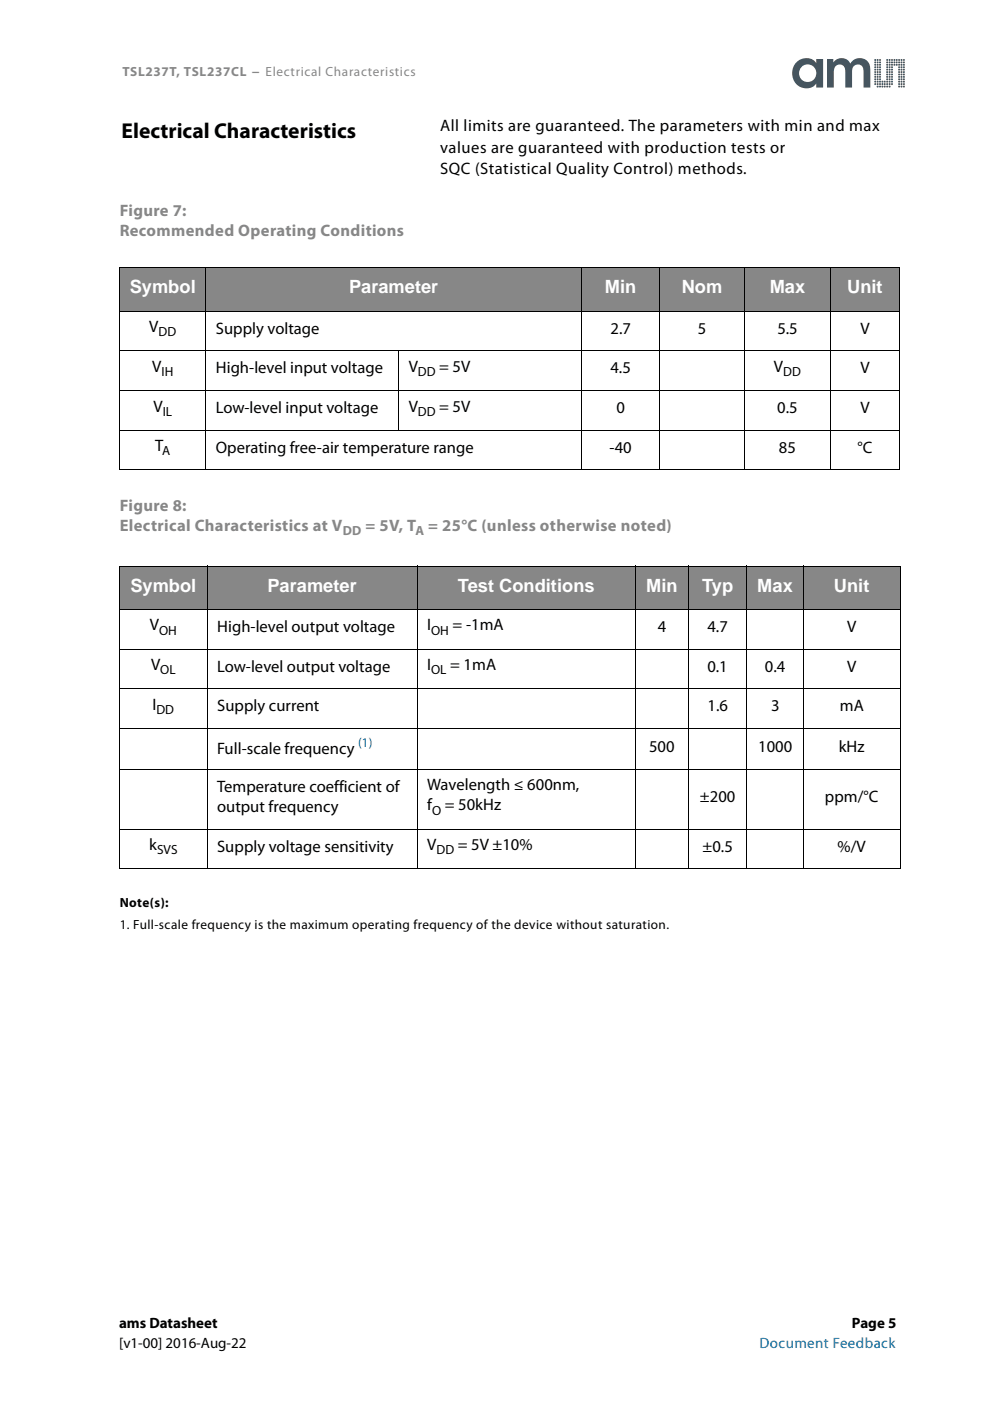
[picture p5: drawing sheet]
<svg xmlns="http://www.w3.org/2000/svg" width="210mm" height="297mm" viewBox="0 0 210 297" stroke-linecap="round" stroke-linejoin="round" font-family="sans-serif">
<g fill="#46555f">
<path d="M191.5 18.2h.3v.3h-.3z"/>
<path d="M191.5 17.7h.3v.3h-.3z"/>
<path d="M191.5 17.2h.3v.3h-.3z"/>
<path d="M191.5 16.6l.3 .1v.3l-.3-.1z"/>
<path d="M191.5 16.2h.3v.3l-.3-.1z"/>
<path d="M191.5 15.6h.3v.4l-.3-.1z"/>
<path d="M191.5 15.1h.3v.3h-.3z"/>
<path d="M191.5 14.6h.3v.3h-.3z"/>
<path d="M191.5 14.1h.3v.3h-.3z"/>
<path d="M191.5 13.6h.3v.3h-.3z"/>
<path d="M191.5 13.1h.3v.3h-.3z"/>
<path d="M191.5 12.6h.3v.3h-.3z"/>
<path d="M191 18.2h.3v.3h-.3z"/>
<path d="M191 17.7h.3v.3h-.3z"/>
<path d="M191 17.2h.3v.3h-.3z"/>
<path d="M191 16.7h.3v.3l-.3-.1z"/>
<path d="M191 16.2h.3v.3l-.3-.1z"/>
<path d="M191 15.6h.3v.3h-.3z"/>
<path d="M191 15.1h.3v.3h-.3z"/>
<path d="M191 14.6h.3v.3h-.3z"/>
<path d="M191 14.1h.3v.3h-.3z"/>
<path d="M191 13.6h.3v.3h-.3z"/>
<path d="M191 13.1h.3v.3h-.3z"/>
<path d="M191 12.6h.3v.3h-.3z"/>
<path d="M190.5 16.2h.3v.2h-.3z"/>
<path d="M190.5 15.6h.3v.3h-.3z"/>
<path d="M190.5 15.1h.3v.3h-.3z"/>
<path d="M190.5 14.6h.3v.3h-.3z"/>
<path d="M190.5 12.6h.3v.3l-.3-.1z"/>
<path d="M190.5 13.1h.3v.3h-.3z"/>
<path d="M190.5 13.6h.3v.3h-.3z"/>
<path d="M190.5 14.1h.3v.3h-.3z"/>
<path d="M190.5 16.7h.3v.3l-.3-.1z"/>
<path d="M190.5 17.2h.3v.3h-.3z"/>
<path d="M190.5 17.7h.3v.3h-.3z"/>
<path d="M190.5 18.2h.3v.3h-.3z"/>
<path d="M190 13.6h.3v.3h-.3z"/>
<path d="M190 13.1h.3v.3h-.3z"/>
<path d="M190 12.6h.3v.3h-.3z"/>
<path d="M189.5 13.6h.3v.3h-.3z"/>
<path d="M189.5 13.1h.3v.3h-.3z"/>
<path d="M189.5 12.6h.3v.3h-.3z"/>
<path d="M189 17.7h.3v.3h-.3z"/>
<path d="M189 17.2h.3v.3h-.3z"/>
<path d="M189 16.7h.3v.3l-.3-.1z"/>
<path d="M189 16.2h.3v.3l-.3-.1z"/>
<path d="M189 15.6h.3v.3h-.3z"/>
<path d="M189 15.1h.3v.3h-.3z"/>
<path d="M189 14.6h.3v.3h-.3z"/>
<path d="M189 14.1h.3v.3h-.3z"/>
<path d="M189 13.6h.3v.3h-.3z"/>
<path d="M189 13.1h.3v.3h-.3z"/>
<path d="M189 12.6h.3v.3h-.3z"/>
<path d="M188.5 16.2h.3v.2h-.3z"/>
<path d="M188.5 15.6h.3v.3h-.4z"/>
<path d="M188.5 15.1h.3v.3h-.4z"/>
<path d="M188.5 14.6h.2l.1 .3h-.3z"/>
<path d="M188.5 12.6h.3v.3l-.3-.1z"/>
<path d="M188.5 13.1h.3v.3h-.3z"/>
<path d="M188.5 13.6h.3v.3h-.3z"/>
<path d="M188.5 14.1h.3v.3h-.3z"/>
<path d="M188.5 16.7h.3v.3l-.3-.1z"/>
<path d="M188.5 17.2h.3v.3h-.3z"/>
<path d="M188.5 17.7h.3v.3h-.3z"/>
<path d="M188.5 18.2h.3v.3h-.3z"/>
<path d="M188 18.2h.3l-.1 .3h-.2z"/>
<path d="M187.9 17.7h.4l-.1 .3h-.2z"/>
<path d="M188 17.2h.3l-.1 .3h-.3z"/>
<path d="M188 16.6l.3 .1-.1 .3-.3-.1z"/>
<path d="M187.9 16.2h.4l-.1 .3-.3-.1z"/>
<path d="M188 15.6h.2v.4l-.3-.1z"/>
<path d="M188 15.1h.2v.3h-.3z"/>
<path d="M188 14.6h.3l-.1 .3h-.3z"/>
<path d="M188 14.1h.3l-.1 .3h-.2z"/>
<path d="M187.9 13.6h.4l-.1 .3h-.3z"/>
<path d="M188 13.1h.3v.3h-.3z"/>
<path d="M188 12.6h.3v.3h-.3z"/>
<path d="M187.4 17.2h.3v.3h-.3z"/>
<path d="M187.5 17.7h.2v.3h-.3z"/>
<path d="M187.4 18.2h.3v.3h-.3z"/>
<path d="M186.9 17.2h.3v.3h-.3z"/>
<path d="M187 17.7h.2v.3h-.3z"/>
<path d="M186.9 18.2h.3v.3h-.3z"/>
<path d="M186.4 16.2h.3v.2h-.3z"/>
<path d="M186.5 15.6h.2v.3h-.3z"/>
<path d="M186.5 15.1h.2v.3h-.3z"/>
<path d="M186.4 14.6h.3v.3h-.3z"/>
<path d="M186.4 12.6h.3v.3l-.3-.1z"/>
<path d="M186.4 13.1h.3v.3h-.3z"/>
<path d="M186.4 13.6h.3v.3h-.3z"/>
<path d="M186.4 14.1h.3v.3h-.3z"/>
<path d="M186.4 16.7h.3v.3l-.3-.1z"/>
<path d="M186.4 17.2h.3v.3h-.3z"/>
<path d="M186.5 17.7h.2v.3h-.3z"/>
<path d="M186.4 18.2h.3v.3h-.3z"/>
<path d="M186 18.2h.2v.3h-.3z"/>
<path d="M185.9 17.7h.3v.3h-.3z"/>
<path d="M185.9 17.2h.3v.3h-.3z"/>
<path d="M185.9 16.6l.3 .1v.3l-.3-.1z"/>
<path d="M185.9 16.2h.3v.3l-.3-.1z"/>
<path d="M185.9 15.6h.3v.4l-.3-.1z"/>
<path d="M185.9 15.1h.3v.3h-.3z"/>
<path d="M185.9 14.6h.3v.3h-.3z"/>
<path d="M185.9 14.1h.3v.3h-.3z"/>
<path d="M185.9 13.6h.3v.3h-.3z"/>
<path d="M185.9 13.1h.3v.3h-.3z"/>
<path d="M185.9 12.6h.3v.3h-.3z"/>
<path d="M185.4 17.7h.3v.3h-.3z"/>
<path d="M185.4 17.2h.3v.3h-.3z"/>
<path d="M185.4 16.7h.3v.3l-.3-.1z"/>
<path d="M185.4 16.2h.3v.3l-.3-.1z"/>
<path d="M185.4 15.6h.3v.3h-.3z"/>
<path d="M185.4 15.1h.3v.3h-.3z"/>
<path d="M185.4 14.6h.3v.3h-.3z"/>
<path d="M185.4 14.1h.3v.3h-.3z"/>
<path d="M185.4 13.6h.3v.3h-.3z"/>
<path d="M185.4 13.1h.3v.3h-.3z"/>
<path d="M168.9 13.2a3.2 3.2 0 0 0-.5 4.1 3.2 3.2 0 0 0 4 1.1l.7-.7v.9h1.4v-6.1h-1.4v.9a2.67 2.67 0 0 0-4.2-.2zM169.4 15.5a1.85 1.85 0 0 1 3.7 0 1.85 1.85 0 0 1-3.7 0zM175.3 12.5v6.1h1.5v-3.2a1.26 1.26 0 0 1 .7-1.6 1.26 1.26 0 0 1 1.6 .7l.1 4.1h1.5v-3.2a1.27 1.27 0 0 1 1.1-1.7 1.27 1.27 0 0 1 1.3 1.6v3.3h1.4v-2.9a2.82 2.82 0 0 0-1.6-3.3 2.26 2.26 0 0 0-2.6 1.1 2.08 2.08 0 0 0-3.6-.2v-.8z"/>
<circle cx="185.6" cy="12.7" r=".21"/>
</g>
<g fill="#878787">
<path d="M25.4 56.8h18.2v9.2h-18.2z"/>
<path d="M43.6 56.8h79.7v9.2h-79.7z"/>
<path d="M123.3 56.8h16.6v9.2h-16.6z"/>
<path d="M139.9 56.8h17.9v9.2h-17.9z"/>
<path d="M157.8 56.8h18.3v9.2h-18.3z"/>
<path d="M176.1 56.8h14.5v9.2h-14.5z"/>
<path d="M25.4 120h18.5v9.2h-18.5z"/>
<path d="M43.9 120h44.6v9.2h-44.6z"/>
<path d="M88.5 120h46.2v9.2h-46.2z"/>
<path d="M134.7 120h11.3v9.2h-11.3z"/>
<path d="M146 120h12.4v9.2h-12.4z"/>
<path d="M158.4 120h11.9v9.2h-11.9z"/>
<path d="M170.3 120h20.5v9.2h-20.5z"/>
</g>
<g fill="none" stroke="#000" stroke-width=".21">
<path d="M25.3 56.8h165.4M25.4 56.9v42.6M43.6 56.7v43M123.3 56.7v43M139.9 56.7v43M157.8 56.7v43M176.1 56.7v43M190.6 56.9v42.6M25.3 66h165.4M25.3 74.4h165.4M84.5 74.3v17M25.3 82.8h165.4"/>
<path d="M25.3 91.2h165.4M25.3 99.6h165.4M43.9 119.9v64.4M88.5 119.9v64.4M134.7 119.9v64.4M146 119.9v64.4M158.4 119.9v64.4M170.3 119.9v64.4M25.3 120h165.6M25.3 129.2h165.6M25.3 137.6h165.6M25.4 120.1v64"/>
<path d="M190.8 120.1v64M25.3 146h165.6M25.3 154.4h165.6M25.3 163.1h165.6M25.3 175.8h165.6M25.3 184.2h165.6"/>
</g>
<text font-size="4.6" x="25.8" y="29.2">Electrical Characteristics</text>
<g font-size="3.9" fill="#fff">
<text x="27.5" y="62.2">Symbol</text>
<text x="74" y="62.2">Parameter</text>
<text x="128.3" y="62.2">Min</text>
<text x="144.5" y="62.2">Nom</text>
<text x="163.2" y="62.2">Max</text>
<text x="179.6" y="62.2">Unit</text>
<text x="27.6" y="125.4">Symbol</text>
<text x="56.7" y="125.4">Parameter</text>
<text x="97.1" y="125.4">Test Conditions</text>
<text x="137" y="125.4">Min</text>
<text x="148.9" y="125.4">Typ</text>
<text x="160.6" y="125.4">Max</text>
<text x="176.8" y="125.4">Unit</text>
</g>
<g font-size="3.5">
<text x="93.3" y="27.8">All limits are guaranteed. The parameters with min and max</text>
<text x="93.3" y="32.3">values are guaranteed with production tests or</text>
<text x="93.3" y="36.9">SQC (Statistical Quality Control) methods.</text>
<text x="31.6" y="70.4">V</text>
<text x="45.8" y="70.8">Supply voltage</text>
<text x="129.4" y="70.8">2.7</text>
<text x="148" y="70.8">5</text>
<text x="164.8" y="70.8">5.5</text>
<text x="182.4" y="70.8">V</text>
<text x="32.3" y="78.9">V</text>
<text x="45.8" y="79.2">High-level input voltage</text>
<text x="86.7" y="78.9">V</text>
<text x="93.1" y="78.9">= 5V</text>
<text x="129.4" y="79.2">4.5</text>
<text x="164.1" y="78.9">V</text>
<text x="182.4" y="79.2">V</text>
<text x="32.5" y="87.3">V</text>
<text x="45.8" y="87.6">Low-level input voltage</text>
<text x="86.7" y="87.3">V</text>
<text x="93.1" y="87.3">= 5V</text>
<text x="130.7" y="87.6">0</text>
<text x="164.8" y="87.6">0.5</text>
<text x="182.4" y="87.6">V</text>
<text x="32.9" y="95.7">T</text>
<text x="45.8" y="96">Operating free-air temperature range</text>
<text x="129.2" y="96">-40</text>
<text x="165.2" y="96">85</text>
<text x="181.8" y="96">°C</text>
<text x="31.8" y="133.7">V</text>
<text x="46" y="134">High-level output voltage</text>
<text x="90.6" y="133.7">I</text>
<text x="96" y="133.7">= -1mA</text>
<text x="139.4" y="134">4</text>
<text x="150" y="134">4.7</text>
<text x="179.6" y="134">V</text>
<text x="32" y="142.1">V</text>
<text x="46" y="142.4">Low-level output voltage</text>
<text x="90.6" y="142.1">I</text>
<text x="95.5" y="142.1">= 1mA</text>
<text x="150" y="142.4">0.1</text>
<text x="162.2" y="142.4">0.4</text>
<text x="179.6" y="142.4">V</text>
<text x="32.3" y="150.5">I</text>
<text x="46" y="150.8">Supply current</text>
<text x="150" y="150.8">1.6</text>
<text x="163.5" y="150.8">3</text>
<text x="178.1" y="150.8">mA</text>
<text x="46" y="159.8">Full-scale frequency</text>
<text x="137.6" y="159.4">500</text>
<text x="160.7" y="159.4">1000</text>
<text x="177.8" y="159.4">kHz</text>
<text x="46" y="167.9">Temperature coefficient of</text>
<text x="90.6" y="167.6">Wavelength ≤ 600nm,</text>
<text x="46" y="172.1">output frequency</text>
<text x="90.6" y="171.8">f</text>
<text x="94.3" y="171.8">= 50kHz</text>
<text x="148.4" y="170">±200</text>
<text x="174.9" y="170">ppm/°C</text>
<text x="31.6" y="180.2">k</text>
<text x="46" y="180.6">Supply voltage sensitivity</text>
<text x="90.6" y="180.2">V</text>
<text x="97.1" y="180.2">= 5V ±10%</text>
<text x="148.9" y="180.6">±0.5</text>
<text x="177.6" y="180.6">%/V</text>
</g>
<g font-size="3.5" fill="#878787">
<text x="25.4" y="45.8">Figure 7:</text>
<text x="25.4" y="50">Recommended Operating Conditions</text>
<text x="25.4" y="108.3">Figure 8:</text>
<text x="25.4" y="112.5">Electrical Characteristics at V</text>
<text x="77.5" y="112.5">= 5V, T</text>
<text x="90.8" y="112.5">= 25°C (unless otherwise noted)</text>
</g>
<g font-size="3.2">
<text x="25.3" y="281.5">ams Datasheet</text>
<text x="180.6" y="281.5">Page 5</text>
<text x="25.3" y="285.8">[v1-00] 2016-Aug-22</text>
</g>
<text font-size="3.2" fill="#0075b1" x="161" y="285.8">Document Feedback</text>
<g font-size="2.8" fill="#878787">
<text x="26" y="16.2">TSL237T, TSL237CL − Electrical Characteristics</text>
<text x="72.7" y="113.4">DD</text>
<text x="88.1" y="113.4">A</text>
</g>
<g font-size="2.8">
<text x="33.6" y="71.3">DD</text>
<text x="34.2" y="79.7">IH</text>
<text x="88.6" y="79.7">DD</text>
<text x="166.1" y="79.7">DD</text>
<text x="34.5" y="88.2">IL</text>
<text x="88.6" y="88.2">DD</text>
<text x="34.4" y="96.6">A</text>
<text x="33.7" y="134.5">OH</text>
<text x="91.4" y="134.5">OH</text>
<text x="34" y="143">OL</text>
<text x="91.4" y="143">OL</text>
<text x="33.2" y="151.4">DD</text>
<text x="91.6" y="172.7">O</text>
<text x="33.3" y="181.1">SVS</text>
<text x="92.5" y="181.1">DD</text>
<text x="25.4" y="192.4">Note(s):</text>
<text x="25.4" y="197">1. Full-scale frequency is the maximum operating frequency of the device without saturation.</text>
</g>
<text font-size="2.8" fill="#0075b1" x="75.9" y="158.4">(1)</text>
</svg>
